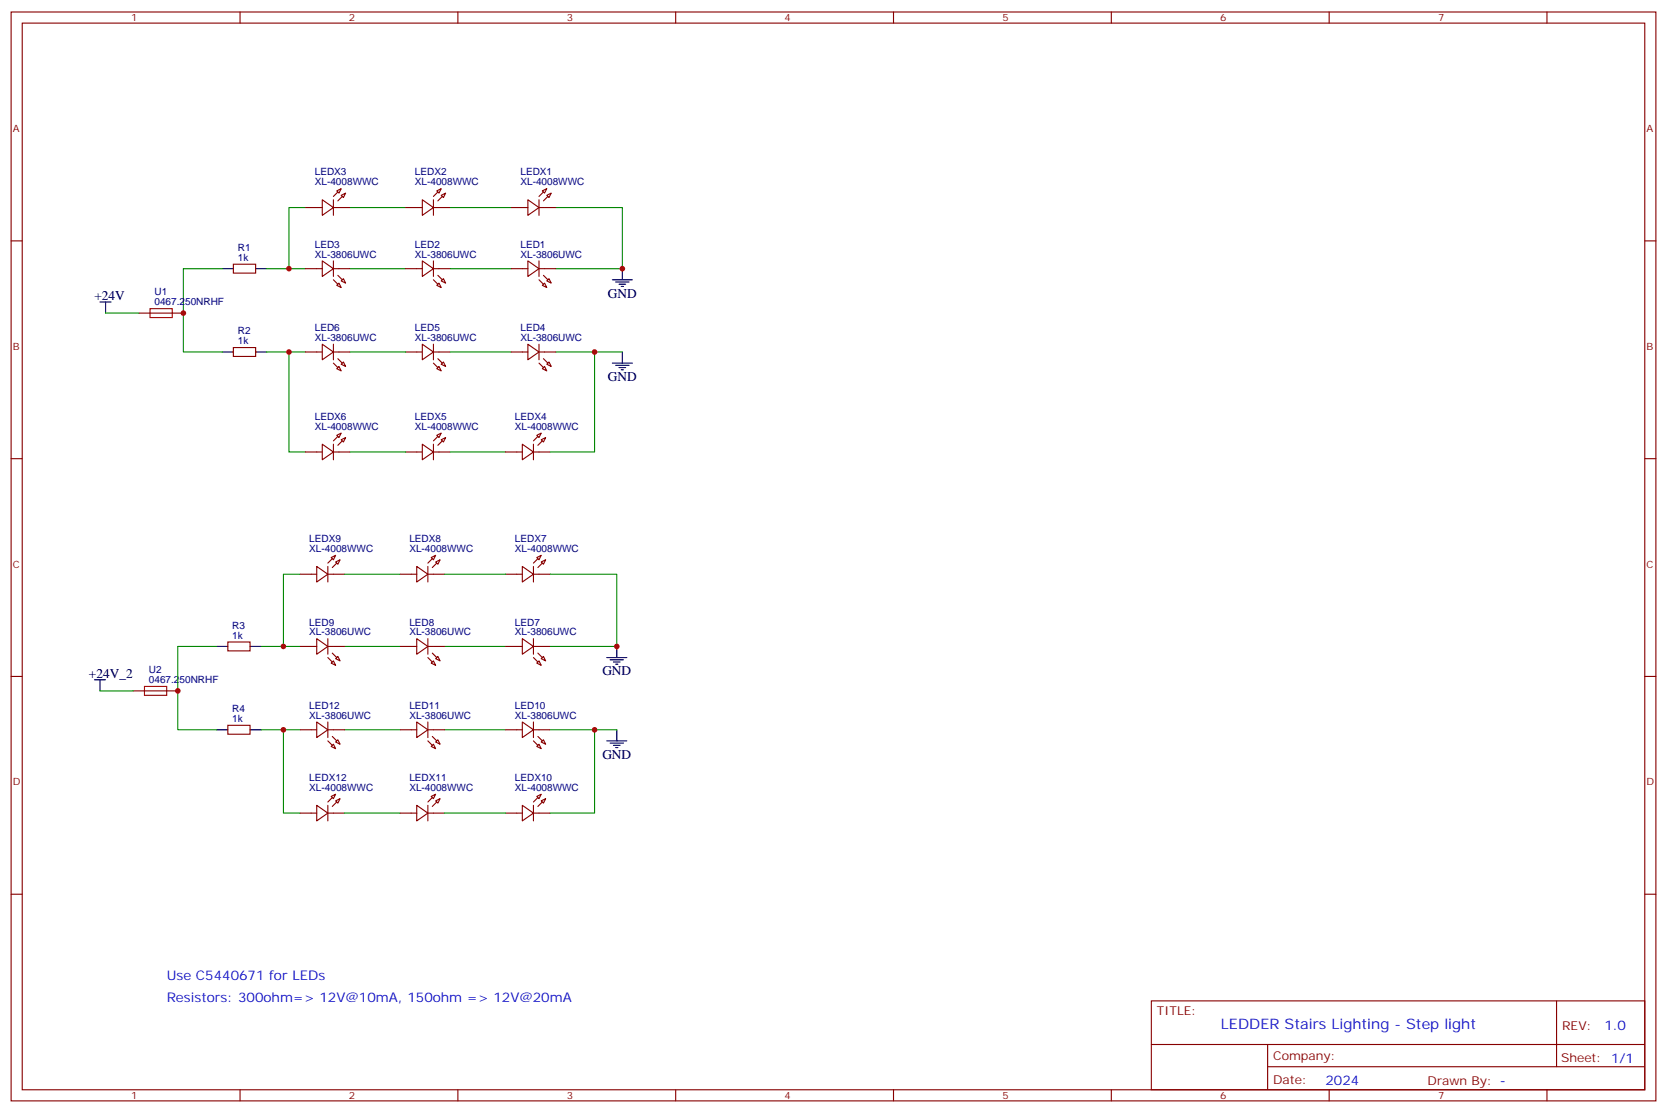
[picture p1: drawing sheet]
<svg xmlns="http://www.w3.org/2000/svg" width="529mm" height="353mm" viewBox="0 0 529 353" stroke-linecap="round" stroke-linejoin="round" font-family="sans-serif">
<g fill="none" stroke="#870000" stroke-width=".35">
<path d="M3.5 3.8h522.1v345.7h-522.1zM7.1 7.3h515v338.7h-515zM76.2 3.8v3.5M145.3 3.8v3.5M214.5 3.8v3.5M283.6 3.8v3.5M352.8 3.8v3.5M421.9 3.8v3.5M491.1 3.8v3.5M3.5 76.5h3.6M97 65.9h5.3M102.3 63.4l3.5 2.5-3.5 2.5z"/>
<path d="M105.8 63.4v5M105.8 65.9h5.3M106.9 60.6l1.4-.7-.7 1.4zM108.3 62l1.4-.7-.7 1.4zM128.8 65.9h5.3M134.1 63.4l3.5 2.5-3.5 2.5zM137.6 63.4v5M137.6 65.9h5.3M138.6 60.6l1.5-.7-.8 1.4zM140.1 62l1.4-.7-.7 1.4zM162.3 65.9h5.3M167.6 63.4l3.5 2.5-3.5 2.5z"/>
<path d="M171.1 63.4v5M171.1 65.9h5.3M172.2 60.6l1.4-.7-.7 1.4zM173.6 62l1.4-.7-.7 1.4zM522.1 76.5h3.5M44.1 99.4h14.1M74.1 83.9h7v2.8h-7zM97 85.3h5.3M102.3 82.8l3.5 2.5-3.5 2.5zM105.8 85.3h5.3M105.8 82.8v5M106.9 90.6l.7-.7 .7 1.4z"/>
<path d="M108.3 89.2l.7-.7 .7 1.4zM128.8 85.3h5.3M134.1 82.8l3.5 2.5-3.5 2.5zM137.6 85.3h5.3M137.6 82.8v5M139.3 89.9l.8 1.4-1.5-.7zM140.8 88.5l.7 1.4-1.4-.7zM162.3 85.3h5.3M167.6 82.8l3.5 2.5-3.5 2.5zM171.1 85.3h5.3M171.1 82.8v5M172.9 89.9l.7 1.4-1.4-.7z"/>
<path d="M173.6 89.2l.7-.7 .7 1.4zM74.1 110.3h7v2.9h-7zM97 111.8h5.3M102.3 109.3l3.5 2.5-3.5 2.4zM105.8 111.8h5.3M105.8 109.3v4.9M106.9 117.1l.7-.8 .7 1.5zM108.3 115.6l.7-.7 .7 1.4zM128.8 111.8h5.3M134.1 109.3l3.5 2.5-3.5 2.4zM137.6 109.3v4.9M137.6 111.8h5.3"/>
<path d="M138.6 117.1l.7-.8 .8 1.5zM140.1 115.6l.7-.7 .7 1.4zM162.3 111.8h5.3M167.6 109.3l3.5 2.5-3.5 2.4zM171.1 111.8h5.3M171.1 109.3v4.9M172.2 117.1l.7-.8 .7 1.5zM173.6 115.6l.7-.7 .7 1.4zM106.9 138.2l1.4-.7-.7 1.4zM108.3 139.6l1.4-.7-.7 1.4zM138.6 138.2l1.5-.7-.8 1.4zM140.1 139.6l1.4-.7-.7 1.4z"/>
<path d="M170.4 138.2l1.4-.7-.7 1.4zM171.8 139.6l1.4-.7-.7 1.4zM3.5 145.6h3.6M97 143.5h5.3M102.3 141l3.5 2.5-3.5 2.5zM105.8 141v5M105.8 143.5h5.3M128.8 143.5h5.3M134.1 141l3.5 2.5-3.5 2.5zM137.6 141v5M137.6 143.5h5.3M160.5 143.5h5.3"/>
<path d="M165.8 141l3.5 2.5-3.5 2.5zM169.3 141v5M169.3 143.5h5.3M522.1 145.6h3.5M100.5 179.8l3.6 2.5-3.6 2.5zM104.1 179.8v5M105.1 177l1.4-.7-.7 1.4zM106.5 178.4l1.4-.7-.7 1.4zM132.3 179.8l3.5 2.5-3.5 2.5zM135.8 179.8v5M136.9 177l1.4-.7-.7 1.4zM138.3 178.4l1.4-.7-.7 1.4z"/>
<path d="M165.8 179.8l3.5 2.5-3.5 2.5zM169.3 179.8v5M170.4 177l1.4-.7-.7 1.4zM171.8 178.4l1.4-.7-.7 1.4zM95.2 182.3h5.3M104.1 182.3h5.3M127 182.3h5.3M135.8 182.3h5.3M160.5 182.3h5.3M169.3 182.3h5.3M3.5 214.8h3.6M42.3 219.4h14.1"/>
<path d="M72.3 203.8h7.1v2.9h-7.1zM95.2 205.2h5.3M100.5 202.8l3.6 2.4-3.6 2.5zM104.1 205.2h5.3M104.1 202.8v4.9M105.1 210.5l.7-.7 .7 1.4zM106.5 209.1l.7-.7 .7 1.4zM127 205.2h5.3M132.3 202.8l3.5 2.4-3.5 2.5zM135.8 205.2h5.3M135.8 202.8v4.9M136.9 210.5l.7-.7 .7 1.4z"/>
<path d="M138.3 209.1l.7-.7 .7 1.4zM160.5 205.2h5.3M165.8 202.8l3.5 2.4-3.5 2.5zM169.3 205.2h5.3M169.3 202.8v4.9M170.4 210.5l.7-.7 .7 1.4zM171.8 209.1l.7-.7 .7 1.4zM522.1 214.8h3.5M72.3 230.3h7.1v2.8h-7.1zM95.2 231.7h5.3M100.5 229.2l3.6 2.5-3.6 2.5zM104.1 231.7h5.3"/>
<path d="M104.1 229.2v5M105.8 236.3l.7 1.4-1.4-.7zM106.5 235.6l.7-.7 .7 1.4zM127 231.7h5.3M132.3 229.2l3.5 2.5-3.5 2.5zM135.8 229.2v5M135.8 231.7h5.3M137.6 236.3l.7 1.4-1.4-.7zM138.3 235.6l.7-.7 .7 1.4zM160.5 231.7h5.3M165.8 229.2l3.5 2.5-3.5 2.5zM169.3 231.7h5.3"/>
<path d="M169.3 229.2v5M171.1 236.3l.7 1.4-1.4-.7zM171.8 235.6l.7-.7 .7 1.4zM95.2 258.2h5.3M100.5 255.7l3.6 2.5-3.6 2.4zM104.1 255.7v4.9M104.1 258.2h5.3M105.1 252.9l1.4-.7-.7 1.4zM106.5 254.3l1.4-.7-.7 1.4zM127 258.2h5.3M132.3 255.7l3.5 2.5-3.5 2.4zM135.8 255.7v4.9"/>
<path d="M135.8 258.2h5.3M136.9 252.9l1.4-.7-.7 1.4zM138.3 254.3l1.4-.7-.7 1.4zM160.5 258.2h5.3M165.8 255.7l3.5 2.5-3.5 2.4zM169.3 255.7v4.9M169.3 258.2h5.3M170.4 252.9l1.4-.7-.7 1.4zM171.8 254.3l1.4-.7-.7 1.4zM3.5 283.9h3.6M522.1 283.9h3.5M365.5 317.8h156.6v28.2h-156.6z"/>
<path d="M494.1 317.8v20.9M365.5 331.6h156.5M402.4 338.7h119.6M402.4 331.6v14.1M76.2 346v3.5M145.3 346v3.5M214.5 346v3.5M283.6 346v3.5M352.8 346v3.5M421.9 346v3.5M491.1 346v3.5"/>
</g>
<g fill="none" stroke="#000" stroke-width=".35">
<path d="M31.7 95.9h3.6M33.5 95.9v3.5M70.6 85.3h3.5M81.1 85.3h3.6M194.4 88.8h6.3M195.4 89.5h4.3M196.5 90.2h2.1M197.2 90.9h.7M197.6 85.3v3.5M70.6 111.8h3.5M81.1 111.8h3.6M194.4 115.3h6.3"/>
<path d="M195.4 116h4.3M196.5 116.7h2.1M197.2 117.4h.7M197.6 111.8v3.5M30 215.8h3.5M31.7 215.8v3.6M68.8 205.2h3.5M79.4 205.2h3.5M192.6 208.8h6.4M193.7 209.5h4.2M194.7 210.2h2.1M195.4 210.9h.7"/>
<path d="M195.8 205.2v3.6M68.8 231.7h3.5M79.4 231.7h3.5M192.6 235.2h6.4M193.7 235.9h4.2M194.7 236.6h2.1M195.4 237.3h.7M195.8 231.7v3.5"/>
</g>
<g fill="none" stroke="#008700" stroke-width=".35">
<path d="M97 65.9h-5.3v19.4M111.1 65.9h17.7M142.9 65.9h19.4M176.4 65.9h21.2v19.4h-21.2M33.5 99.4h10.6M70.6 85.3h-12.4v26.5h12.4M84.7 85.3h12.3M111.1 85.3h17.7M142.9 85.3h19.4M84.7 111.8h12.3M91.7 111.8v31.7h5.3M111.1 111.8h17.7"/>
<path d="M142.9 111.8h19.4M176.4 111.8h21.2M188.7 111.8v31.7h-14.1M111.1 143.5h17.7M142.9 143.5h17.6M95.2 182.3h-5.2v22.9M109.4 182.3h17.6M141.1 182.3h19.4M174.6 182.3h21.2v22.9h-21.2M31.7 219.4h10.6M68.8 205.2h-12.4v26.5h12.4M82.9 205.2h12.3"/>
<path d="M109.4 205.2h17.6M141.1 205.2h19.4M82.9 231.7h12.3M90 231.7v26.5h5.2M109.4 231.7h17.6M141.1 231.7h19.4M174.6 231.7h21.2M188.7 231.7v26.5h-14.1M109.4 258.2h17.6M141.1 258.2h19.4"/>
</g>
<g fill="#870000" stroke="#870000" stroke-width=".35">
<path d="M139 87.4l1.4 1.4z"/>
<path d="M137.6 88.8l1.4 1.4z"/>
<path d="M139 113.9l1.4 1.4z"/>
<path d="M137.6 115.3l1.4 1.4z"/>
<path d="M137.2 207.4l1.4 1.4z"/>
<path d="M135.8 208.8l1.4 1.4z"/>
<path d="M137.2 233.8l1.4 1.4z"/>
<path d="M135.8 235.2l1.4 1.4z"/>
<path d="M107.2 87.4l1.5 1.4z"/>
<path d="M105.8 88.8l1.4 1.4z"/>
<path d="M172.5 87.4l1.4 1.4z"/>
<path d="M171.1 88.8l1.4 1.4z"/>
<path d="M172.5 113.9l1.4 1.4z"/>
<path d="M171.1 115.3l1.4 1.4z"/>
<path d="M107.2 113.9l1.5 1.4z"/>
<path d="M105.8 115.3l1.4 1.4z"/>
<path d="M170.7 207.4l1.5 1.4z"/>
<path d="M169.3 208.8l1.4 1.4z"/>
<path d="M105.5 207.4l1.4 1.4z"/>
<path d="M104.1 208.8l1.4 1.4z"/>
<path d="M105.5 233.8l1.4 1.4z"/>
<path d="M104.1 235.2l1.4 1.4z"/>
<path d="M170.7 233.8l1.5 1.4z"/>
<path d="M169.3 235.2l1.4 1.4z"/>
<path d="M139 141.4l1.4-1.4z"/>
<path d="M137.6 140l1.4-1.4z"/>
<path d="M172.5 63.8l1.4-1.4z"/>
<path d="M171.1 62.4l1.4-1.4z"/>
<path d="M139 63.8l1.4-1.4z"/>
<path d="M137.6 62.4l1.4-1.4z"/>
<path d="M107.2 63.8l1.5-1.4z"/>
<path d="M105.8 62.4l1.4-1.4z"/>
<path d="M107.2 141.4l1.5-1.4z"/>
<path d="M107.2 138.6l-1.4 1.4z"/>
<path d="M170.7 141.4l1.5-1.4z"/>
<path d="M169.3 140l1.4-1.4z"/>
<path d="M172.2 178.8l-1.5 1.4z"/>
<path d="M169.3 178.8l1.4-1.4z"/>
<path d="M137.2 180.2l1.4-1.4z"/>
<path d="M135.8 178.8l1.4-1.4z"/>
<path d="M105.5 180.2l1.4-1.4z"/>
<path d="M104.1 178.8l1.4-1.4z"/>
<path d="M170.7 256l1.5-1.4z"/>
<path d="M169.3 254.6l1.4-1.4z"/>
<path d="M138.6 254.6l-1.4 1.4z"/>
<path d="M135.8 254.6l1.4-1.4z"/>
<path d="M106.9 254.6l-1.4 1.4z"/>
<path d="M104.1 254.6l1.4-1.4z"/>
</g>
<path d="M47.6 98h7.1v2.8h-7.1zM45.9 217.9h7v2.9h-7z" fill="none" stroke="#a10000" stroke-width=".35"/>
<g fill="#c00">
<circle cx="58.2" cy="99.4" r=".88"/>
<circle cx="56.4" cy="219.4" r=".88"/>
<circle cx="197.6" cy="85.3" r=".88"/>
<circle cx="91.7" cy="85.3" r=".88"/>
<circle cx="91.7" cy="111.8" r=".88"/>
<circle cx="188.7" cy="111.8" r=".88"/>
<circle cx="90" cy="205.2" r=".88"/>
<circle cx="90" cy="231.7" r=".88"/>
<circle cx="188.7" cy="231.7" r=".88"/>
<circle cx="195.8" cy="205.2" r=".88"/>
</g>
<text font-size="4.6" fill="#00f" x="387.6" y="326.8">LEDDER Stairs Lighting - Step light</text>
<g font-size="4.2">
<text x="30" y="95.2">+24V</text>
<text x="193" y="94.5">GND</text>
<text x="193" y="120.9">GND</text>
<text x="28.2" y="215.1">+24V_2</text>
<text x="191.2" y="214.4">GND</text>
<text x="191.2" y="240.9">GND</text>
</g>
<g font-size="4.2" fill="#00f">
<text x="52.9" y="311.1">Use C5440671 for LEDs</text>
<text x="52.9" y="318.1">Resistors: 300ohm=&gt; 12V@10mA, 150ohm =&gt; 12V@20mA</text>
<text x="509.3" y="327">1.0</text>
<text x="420.7" y="344.4">2024</text>
</g>
<g font-size="3.9" fill="#800">
<text x="367.2" y="322.4">TITLE:</text>
<text x="495.9" y="327">REV:</text>
<text x="404.1" y="336.6">Company:</text>
<text x="495.5" y="337.2">Sheet: 1/1</text>
<text x="404.1" y="344.2">Date:</text>
<text x="453.2" y="344.3">Drawn By: -</text>
</g>
<g font-size="3.2" fill="#800">
<text x="41.6" y="6.8">1</text>
<text x="110.8" y="6.8">2</text>
<text x="179.9" y="6.8">3</text>
<text x="249.1" y="6.8">4</text>
<text x="318.2" y="6.8">5</text>
<text x="387.3" y="6.8">6</text>
<text x="456.5" y="6.8">7</text>
<text x="4.1" y="41.9">A</text>
<text x="522.6" y="41.9">A</text>
<text x="4.1" y="111.1">B</text>
<text x="522.6" y="111.1">B</text>
<text x="4.1" y="180.2">C</text>
<text x="522.6" y="180.2">C</text>
<text x="4.1" y="249.3">D</text>
<text x="522.6" y="249.3">D</text>
<text x="41.6" y="349">1</text>
<text x="110.8" y="349">2</text>
<text x="179.9" y="349">3</text>
<text x="249.1" y="349">4</text>
<text x="318.2" y="349">5</text>
<text x="387.3" y="349">6</text>
<text x="456.5" y="349">7</text>
</g>
<g font-size="3.2" fill="#000080">
<text x="100" y="58.8">XL-4008WWC</text>
<text x="100" y="55.6">LEDX3</text>
<text x="131.7" y="58.8">XL-4008WWC</text>
<text x="131.7" y="55.6">LEDX2</text>
<text x="165.2" y="58.8">XL-4008WWC</text>
<text x="165.2" y="55.6">LEDX1</text>
<text x="75.5" y="82.8">1k</text>
<text x="75.5" y="79.6">R1</text>
<text x="100" y="81.8">XL-3806UWC</text>
<text x="100" y="78.7">LED3</text>
<text x="131.7" y="81.8">XL-3806UWC</text>
<text x="131.7" y="78.7">LED2</text>
<text x="165.2" y="81.8">XL-3806UWC</text>
<text x="165.2" y="78.7">LED1</text>
<text x="49.1" y="93.8">U1</text>
<text x="49.1" y="96.9">0467.250NRHF</text>
<text x="75.5" y="106.1">R2</text>
<text x="100" y="105.1">LED6</text>
<text x="131.7" y="105.1">LED5</text>
<text x="165.2" y="105.1">LED4</text>
<text x="75.5" y="109.3">1k</text>
<text x="100" y="108.2">XL-3806UWC</text>
<text x="131.7" y="108.2">XL-3806UWC</text>
<text x="165.2" y="108.2">XL-3806UWC</text>
<text x="100" y="136.5">XL-4008WWC</text>
<text x="100" y="133.2">LEDX6</text>
<text x="131.7" y="136.5">XL-4008WWC</text>
<text x="131.7" y="133.2">LEDX5</text>
<text x="163.5" y="136.5">XL-4008WWC</text>
<text x="163.5" y="133.2">LEDX4</text>
<text x="98.2" y="172">LEDX9</text>
<text x="129.9" y="172">LEDX8</text>
<text x="163.5" y="172">LEDX7</text>
<text x="98.2" y="175.3">XL-4008WWC</text>
<text x="129.9" y="175.3">XL-4008WWC</text>
<text x="163.5" y="175.3">XL-4008WWC</text>
<text x="73.7" y="202.8">1k</text>
<text x="73.7" y="199.6">R3</text>
<text x="98.2" y="201.7">XL-3806UWC</text>
<text x="98.2" y="198.6">LED9</text>
<text x="129.9" y="201.7">XL-3806UWC</text>
<text x="129.9" y="198.6">LED8</text>
<text x="163.5" y="201.7">XL-3806UWC</text>
<text x="163.5" y="198.6">LED7</text>
<text x="47.3" y="213.7">U2</text>
<text x="47.3" y="216.9">0467.250NRHF</text>
<text x="73.7" y="226">R4</text>
<text x="98.2" y="225.1">LED12</text>
<text x="129.9" y="225.1">LED11</text>
<text x="163.5" y="225.1">LED10</text>
<text x="73.7" y="229.2">1k</text>
<text x="98.2" y="228.2">XL-3806UWC</text>
<text x="129.9" y="228.2">XL-3806UWC</text>
<text x="163.5" y="228.2">XL-3806UWC</text>
<text x="98.2" y="251.1">XL-4008WWC</text>
<text x="98.2" y="247.9">LEDX12</text>
<text x="129.9" y="251.1">XL-4008WWC</text>
<text x="129.9" y="247.9">LEDX11</text>
<text x="163.5" y="251.1">XL-4008WWC</text>
<text x="163.5" y="247.9">LEDX10</text>
</g>
</svg>
